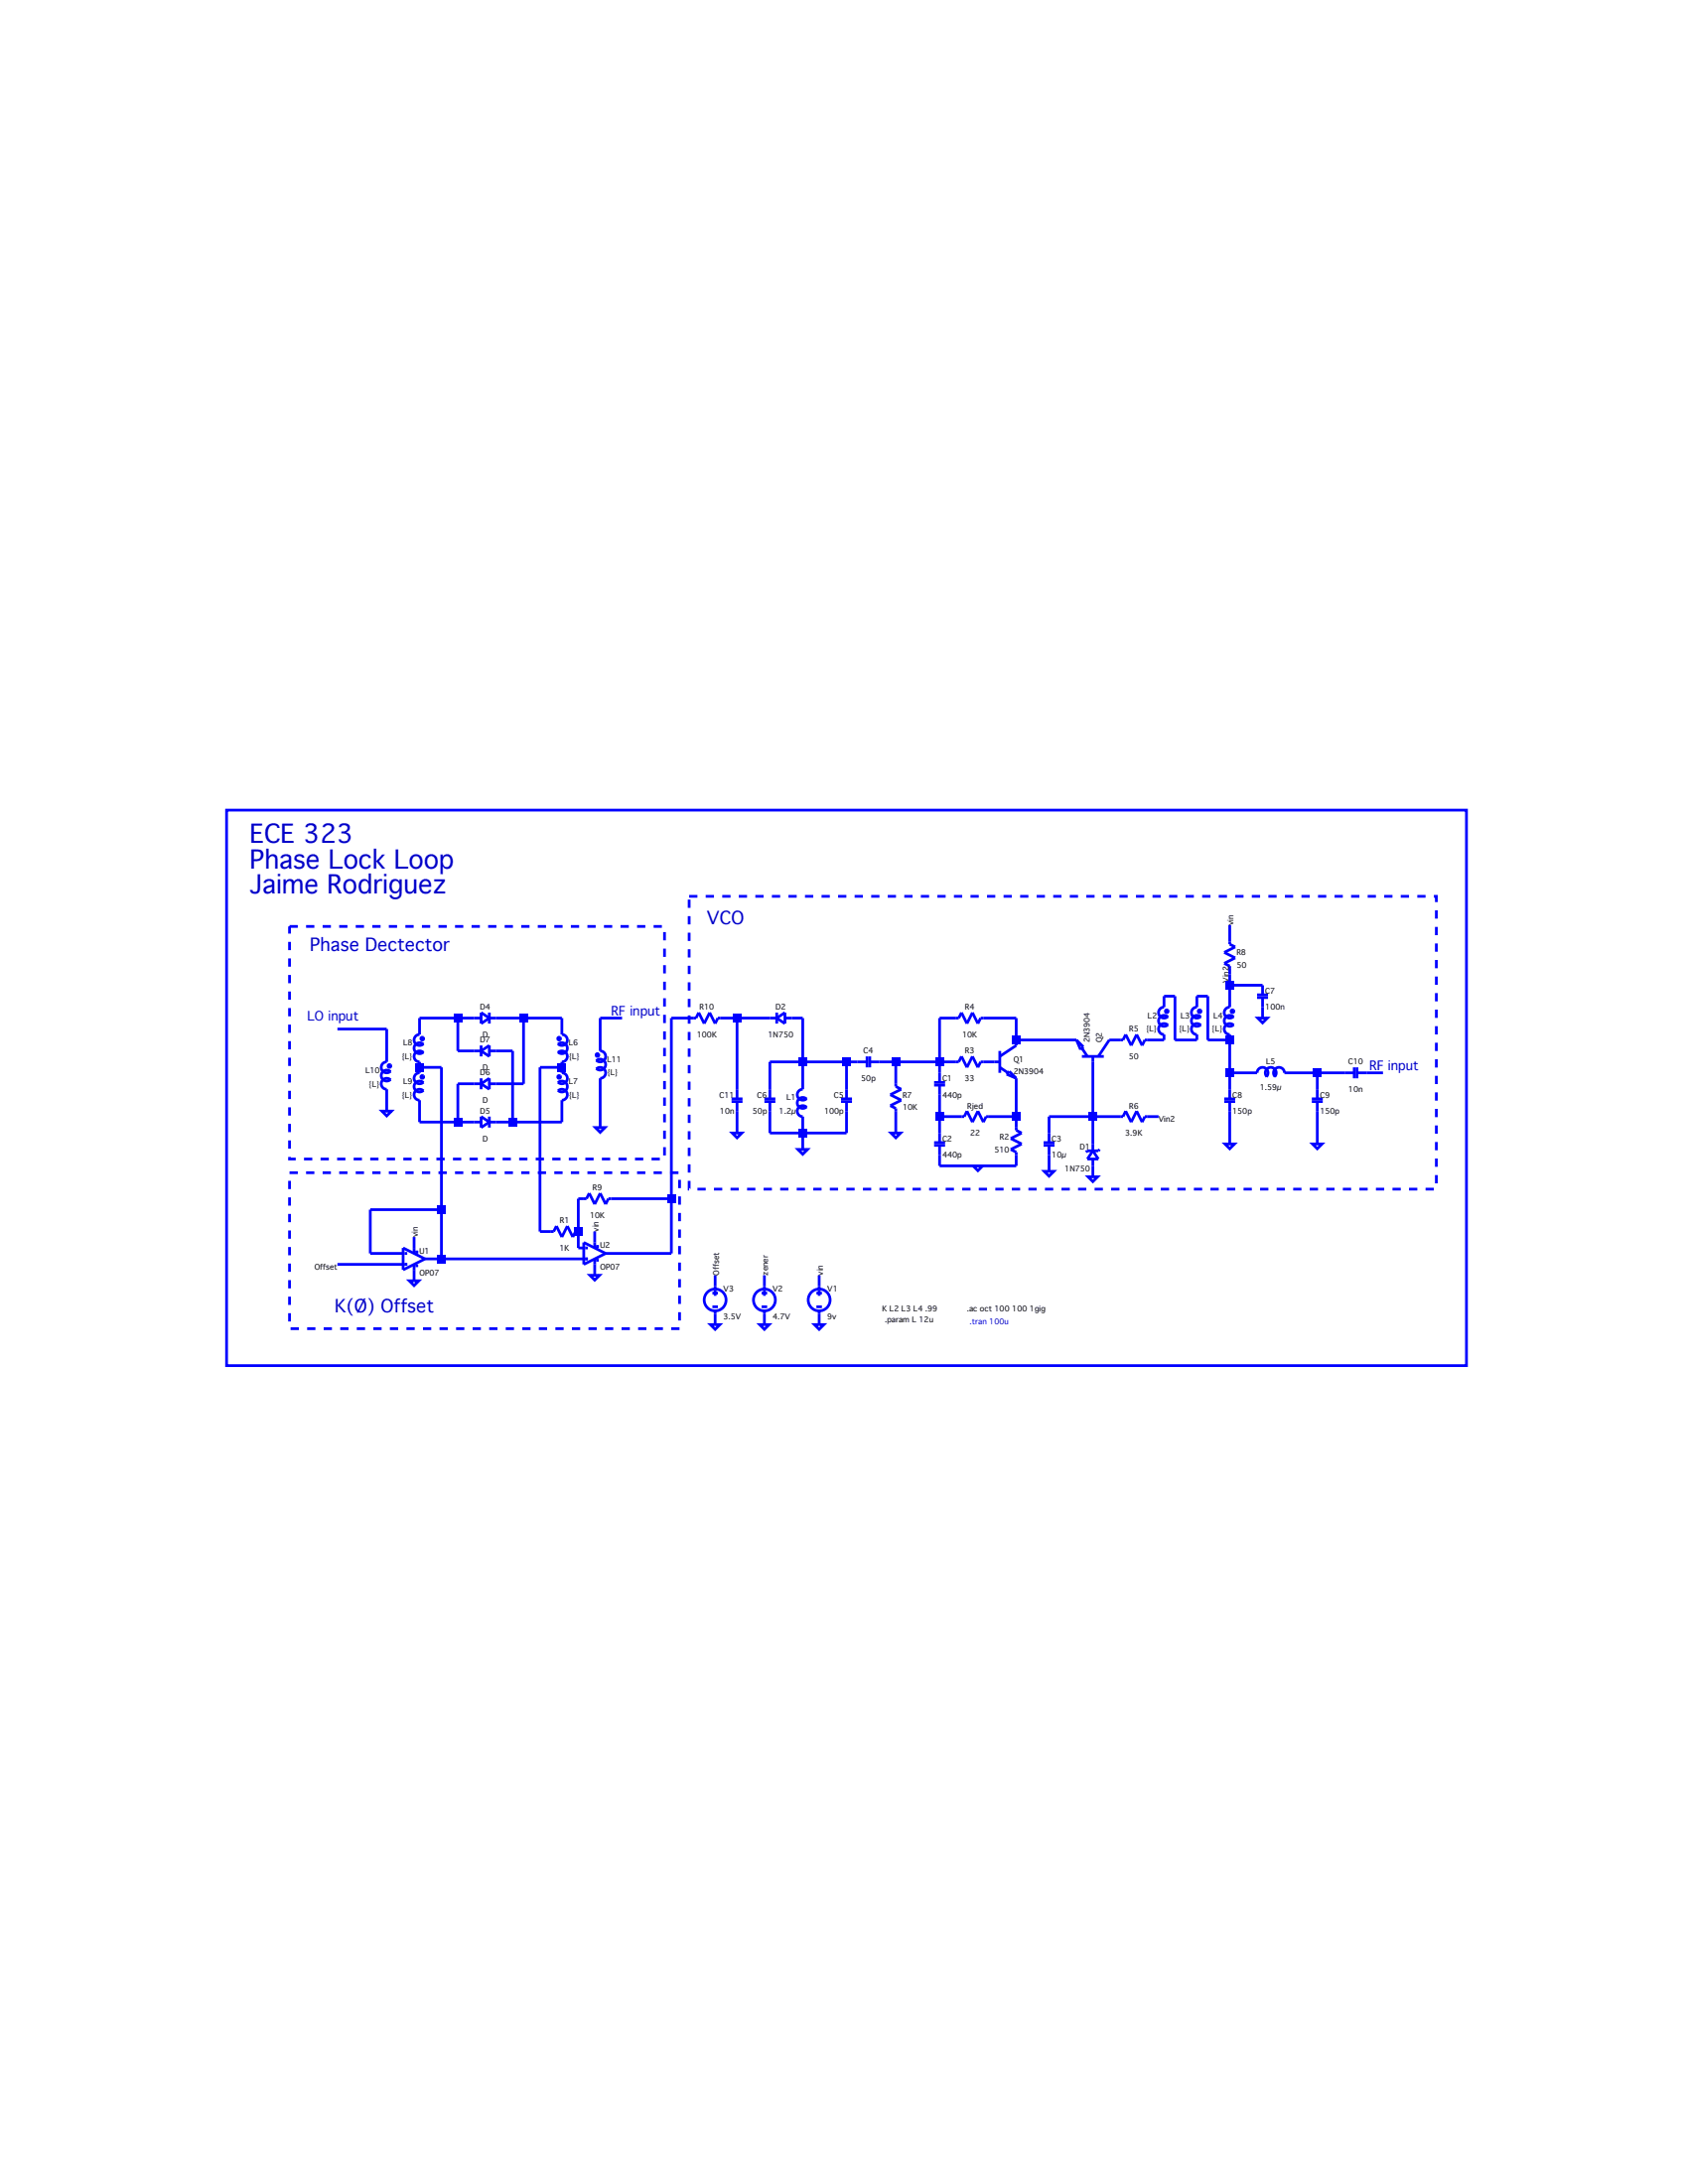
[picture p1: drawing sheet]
<svg xmlns="http://www.w3.org/2000/svg" width="216mm" height="279mm" viewBox="0 0 216 279" stroke-linecap="round" stroke-linejoin="round" font-family="sans-serif">
<path d="M37 118.5h48v29.8h-48zM88.1 114.7h95.6v37.4h-95.6zM37 150h49.9v20h-49.9z" fill="none" stroke="#00f" stroke-width=".35" stroke-dasharray="1.1 1.1" stroke-linecap="butt"/>
<g fill="none" stroke="#00f" stroke-width=".35">
<path d="M29 103.6h158.6v71.1h-158.6zM157.3 118.3v2.5l.7 .3-1.4 .7 1.4 .7-1.4 .7 .7 .4v5.2a.7 .7 0 0 0-.7 1 .7 .7 0 0 0 1.2 .2M43.2 131.6h6.3v4.2a.7 .7 0 0 0-.7 1 .7 .7 0 0 0 1.2 .2M50 137.1a.7 .7 0 0 0-1 0 .7 .7 0 0 0 0 1 .7 .7 0 0 0 1 0M50 138.2a.7 .7 0 0 0-1.2 .2 .7 .7 0 0 0 .7 .9v2.8M53.7 136.5h2.8v24.6M54.2 133.6a.7 .7 0 0 0-1 0 .7 .7 0 0 0 0 1 .7 .7 0 0 0 1 0M54.2 134.7a.7 .7 0 0 0-1.2 .2 .7 .7 0 0 0 .7 .9v1.4a.7 .7 0 0 0-.7 1 .7 .7 0 0 0 1.2 .2M54.2 138.5a.7 .7 0 0 0-1 0 .7 .7 0 0 0 0 1 .7 .7 0 0 0 1 0M54.2 139.6a.7 .7 0 0 0-1.2 .2 .7 .7 0 0 0 .7 .9v2.8h7.8M58.6 130.2v4.2h2.9M61.5 130.2h-7.8v2.1a.7 .7 0 0 0-.7 1 .7 .7 0 0 0 1.2 .2"/>
<path d="M61.5 134.4l1.1-.7v1.4zM61.5 138.6l1.1-.7v1.4zM61.5 129.5l1.1 .7-1.1 .7zM61.5 133.7v1.4M61.5 137.9v1.4M61.5 138.6h-2.9v4.9M62.6 130.2h9.3v2.1a.7 .7 0 0 1 .6 1 .7 .7 0 0 1-1.1 .2M62.6 129.5v1.4M62.6 134.4h3v9.1M67 130.2v8.4h-4.4M71.4 133.6a.7 .7 0 0 1 1 0 .7 .7 0 0 1 0 1 .7 .7 0 0 1-1 0M71.4 134.7a.7 .7 0 0 1 1.1 .2 .7 .7 0 0 1-.6 .9v1.4a.7 .7 0 0 1 .6 1 .7 .7 0 0 1-1.1 .2"/>
<path d="M71.4 138.5a.7 .7 0 0 1 1 0 .7 .7 0 0 1 0 1 .7 .7 0 0 1-1 0M71.4 139.6a.7 .7 0 0 1 1.1 .2 .7 .7 0 0 1-.6 .9v2.8h-9.3M71.9 136.5h-2.8v21.1h1.7l.4-.7 .7 1.4 .7-1.4 .7 1.4 .3-.7h.4M76.3 135.7a.7 .7 0 0 1 1 0 .7 .7 0 0 1 0 1 .7 .7 0 0 1-1 0M76.3 136.8a.7 .7 0 0 1 1.1 .2 .7 .7 0 0 1-.6 .9v6.3M79.6 130.2h-2.8v4.2a.7 .7 0 0 1 .6 1 .7 .7 0 0 1-1.1 .2M94.3 130.2v10.4M99.3 130.2h-7.5l-.3 .7-.7-1.4-.7 1.4-.7-1.4-.4 .7h-3.1v30.2h-8.4M99.3 129.5v1.4M99.3 130.2l1.1-.7v1.4zM100.4 130.2h2.3v9.1a.7 .7 0 0 0-.7 1 .7 .7 0 0 0 1.2 .2M108.3 135.8v4.8"/>
<path d="M110.9 135.8h-12.4v4.8M110.9 135.1v1.4M111.2 135.8h11.4l.4-.7 .7 1.4 .7-1.4 .7 1.4 .3-.7h2.5M111.2 135.1v1.4M114.6 135.8v3.2l.7 .3-1.4 .7 1.4 .7-1.4 .7 .7 .4v3.1M119.5 138.5h1.4M119.5 138.8h1.4M120.2 138.8v7.4M127.9 136.5l1 .7M127.9 134.4v2.8M127.9 135.1l2.1-1.4v-3.5h-4.6l-.3 .7-.7-1.4-.7 1.4-.7-1.4-.4 .7h-2.4v8.3M128.8 137.4l.3-.3 .9 .8z"/>
<path d="M130 137.9v6.7l.7 .3-1.4 .7 1.4 .7-1.4 .7 .7 .4v1.7h-9.8v-2.6M130 133h7.7M137.7 133l.9 .9-.4 .4zM138.4 134.1l.7 1M138.4 135.1h2.8M139.8 135.1v12.1M149.4 130.1a.7 .7 0 0 0-1 0 .7 .7 0 0 0 0 1 .7 .7 0 0 0 1 0M149.4 130a.7 .7 0 0 1-1.2-.2 .7 .7 0 0 1 .7-1v-1.4h1.4v5.6h2.8v-.7a.7 .7 0 0 1-.7-.9 .7 .7 0 0 1 1.2-.2M149.4 131.2a.7 .7 0 0 0-1.2 .2 .7 .7 0 0 0 .7 .9v.7h-2.5l-.3 .7-.7-1.4-.7 1.4-.7-1.4-.4 .7h-1.7l-1.4 2.1M153.6 130.1a.7 .7 0 0 0-1 0 .7 .7 0 0 0 0 1 .7 .7 0 0 0 1 0M153.6 130a.7 .7 0 0 1-1.2-.2 .7 .7 0 0 1 .7-1v-1.4h1.4v5.6h2.8M157.3 137.2h3.5a.7 .7 0 0 1 1-.6 .7 .7 0 0 1 .2 1.1"/>
<path d="M157.3 126h4.2v1.3M157.8 130.1a.7 .7 0 0 0-1 0 .7 .7 0 0 0 0 1 .7 .7 0 0 0 1 0M157.8 131.2a.7 .7 0 0 0-1.2 .2 .7 .7 0 0 0 .7 .9v8.3M160.8 127.3h1.4M160.8 127.6h1.4M160.9 130.2h1.2l-.6 .7zM161.5 127.6v2.6M162 137.7a.7 .7 0 0 1 0-.9 .7 .7 0 0 1 1 0 .7 .7 0 0 1 0 .9M168.5 137.2v3.4M173.2 137.2h-8.9a.7 .7 0 0 0-1-.6 .7 .7 0 0 0-.2 1.1M173.2 136.5v1.4M173.6 137.2h3.3"/>
<path d="M173.6 136.5v1.4M48.8 142.1h1.3l-.6 .7zM51.6 159.7l2.8 1.4-2.8 1.4zM53 158.3v2.1M56.5 154.8h-9.1v5.6h4.2M61.5 142.8l1.1 .7-1.1 .7zM62.6 142.8v1.4M74.7 159l2.8 1.4-2.8 1.4zM74.8 159.7h.4M76.1 157.6v2.1M76.2 144.2h1.2l-.6 .7zM76.2 159.5h.4"/>
<path d="M76.4 159.3v.4M85.9 153.4h-8.1l-.3 .7-.7-1.4-.7 1.4-.7-1.4-.4 .7h-1v6.3h.7M93.6 140.9h1.4M93.6 140.6h1.4M93.7 144.9h1.2l-.6 .7zM94.3 140.9v4M97.8 140.9h1.4M97.8 140.6h1.4M98.5 140.9v4h9.8v-4M102.1 147h1.2l-.6 .7zM103.2 140.6a.7 .7 0 0 0-1 0 .7 .7 0 0 0 0 1 .7 .7 0 0 0 1 0M103.2 141.7a.7 .7 0 0 0-1.2 .2 .7 .7 0 0 0 .7 .9v4.2"/>
<path d="M107.6 140.9h1.4M107.6 140.6h1.4M114 144.9h1.2l-.6 .7zM119.5 146.2h1.4M119.5 146.5h1.4M120.2 142.8h3.1l.4-.7 .7 1.4 .7-1.4 .7 1.4 .3-.7h3.9M124.5 149.1h1.2l-.6 .7zM133.5 146.2h1.4M133.5 146.5h1.4M133.6 149.9h1.2l-.6 .6zM134.2 146.5v3.4M139.2 150.6h1.2l-.6 .6z"/>
<path d="M139.8 148.3v2.3M139.8 147.2l.7 1.1h-1.4zM140.7 147l-.2 .2h-1.4l-.2 .2M148.2 142.8h-1.8l-.3 .7-.7-1.4-.7 1.4-.7-1.4-.4 .7h-9.4v3.4M156.6 140.9h1.4M156.6 140.6h1.4M156.7 146.3h1.2l-.6 .7zM157.3 140.9v5.4M167.8 140.9h1.4M167.8 140.6h1.4M167.9 146.3h1.2l-.6 .7zM168.5 140.9v5.4"/>
<path d="M43.2 161.8h8.4M51.7 160.4h.4M51.7 161.8h.4M51.9 161.6v.3M52.3 163.9h1.3l-.6 .6zM53 161.8v2.1M53.1 160.2h.4M53.1 161.9h.4M53.3 160v.4M54.4 161.1h20.3M74.8 161.1h.4M75 160.9v.3"/>
<path d="M75.5 163.2h1.2l-.6 .6zM76.1 161.1v2.1M76.2 161.2h.4M90.9 169.5h1.2l-.6 .6zM91.1 165.4h.7M91.1 167.2h.7M91.5 163.2v1.7M91.5 165.1v.7M91.5 167.7v1.8M97.2 169.5h1.2l-.6 .6zM97.4 165.4h.7M97.4 167.2h.7"/>
<path d="M97.8 163.2v1.7M97.8 165.1v.7M97.8 167.7v1.8M104.2 169.5h1.2l-.6 .6zM104.4 165.4h.7M104.4 167.2h.7M104.8 163.2v1.7M104.8 165.1v.7M104.8 167.7v1.8"/>
<circle cx="49.8" cy="136.4" r=".18"/>
<circle cx="54" cy="137.8" r=".18"/>
<circle cx="54" cy="132.9" r=".18"/>
<circle cx="71.5" cy="137.8" r=".18"/>
<circle cx="71.5" cy="132.9" r=".18"/>
<circle cx="76.4" cy="135" r=".18"/>
<circle cx="149.2" cy="129.4" r=".18"/>
<circle cx="153.4" cy="129.4" r=".18"/>
<circle cx="157.6" cy="129.4" r=".18"/>
<circle cx="91.5" cy="166.3" r="1.4"/>
<circle cx="97.8" cy="166.3" r="1.4"/>
<circle cx="104.8" cy="166.3" r="1.4"/>
</g>
<g fill="#00f">
<path d="M53.1 136h1.1v1.1h-1.1z"/>
<path d="M55.9 154.2h1.1v1.1h-1.1z"/>
<path d="M55.9 160.5h1.1v1.1h-1.1z"/>
<path d="M58 129.7h1.1v1.1h-1.1z"/>
<path d="M58 143h1.1v1.1h-1.1z"/>
<path d="M65 143h1.1v1.1h-1.1z"/>
<path d="M66.4 129.7h1.1v1.1h-1.1z"/>
<path d="M71.3 136h1.1v1.1h-1.1z"/>
<path d="M73.4 157h1.1v1.1h-1.1z"/>
<path d="M85.3 152.8h1.1v1.1h-1.1z"/>
<path d="M93.7 129.7h1.1v1.1h-1.1z"/>
<path d="M102.1 135.3h1.1v1.1h-1.1z"/>
<path d="M102.1 144.4h1.1v1.1h-1.1z"/>
<path d="M107.7 135.3h1.1v1.1h-1.1z"/>
<path d="M114 135.3h1.1v1.1h-1.1z"/>
<path d="M119.6 135.3h1.1v1.1h-1.1z"/>
<path d="M119.6 142.3h1.1v1.1h-1.1z"/>
<path d="M129.4 132.5h1.1v1.1h-1.1z"/>
<path d="M129.4 142.3h1.1v1.1h-1.1z"/>
<path d="M139.3 142.3h1v1.1h-1z"/>
<path d="M156.8 125.5h1v1.1h-1z"/>
<path d="M156.8 132.5h1v1.1h-1z"/>
<path d="M156.8 136.7h1v1.1h-1z"/>
<path d="M168 136.7h1v1.1h-1z"/>
</g>
<g font-size="3.2" fill="#0000c8">
<text x="32" y="107.8">ECE 323</text>
<text x="32" y="111.1">Phase Lock Loop</text>
<text x="32" y="114.3">Jaime Rodriguez</text>
</g>
<g font-size="2.2" fill="#0000c8">
<text x="90.4" y="118.2">VCO</text>
<text x="39.7" y="121.7">Phase Dectector</text>
<text x="42.8" y="167.9">K(O) Offset</text>
<text x="45.6" y="167.9">/</text>
</g>
<g font-size="1.6" fill="#0000c8">
<text x="39.3" y="130.6">LO input</text>
<text x="78.2" y="129.9">RF input</text>
<text x="175.1" y="136.9">RF input</text>
</g>
<g font-size="1">
<text x="157.8" y="118.3" transform="rotate(-90 157.8 118.3)">vin</text>
<text x="157.2" y="125.7" transform="rotate(-90 157.2 125.7)">Vin2</text>
<text x="158.2" y="122.2">R8</text>
<text x="158.2" y="123.8">50</text>
<text x="61.4" y="129.2">D4</text>
<text x="89.5" y="129.2">R10</text>
<text x="99.2" y="129.2">D2</text>
<text x="123.4" y="129.2">R4</text>
<text x="144.4" y="132">R5</text>
<text x="146.8" y="130.3">L2</text>
<text x="151" y="130.3">L3</text>
<text x="155.2" y="130.3">L4</text>
<text x="161.8" y="127.1">C7</text>
<text x="161.8" y="129.2">100n</text>
<text x="46.7" y="137.3">L10</text>
<text x="51.4" y="135.5">{L}</text>
<text x="51.6" y="133.8">L8</text>
<text x="61.4" y="137.6">D6</text>
<text x="61.4" y="133.4">D7</text>
<text x="61.7" y="132.7">D</text>
<text x="61.7" y="136.9">D</text>
<text x="72.7" y="133.8">L6</text>
<text x="72.7" y="135.5">{L}</text>
<text x="77.6" y="135.9">L11</text>
<text x="77.6" y="137.6">{L}</text>
<text x="89.1" y="132.7">100K</text>
<text x="98.2" y="132.7">1N750</text>
<text x="110.4" y="134.8">C4</text>
<text x="123.1" y="132.7">10K</text>
<text x="123.4" y="134.8">R3</text>
<text x="129.6" y="135.9">Q1</text>
<text x="129.6" y="137.4">2N3904</text>
<text x="139.4" y="133.4" transform="rotate(-90 139.4 133.4)">2N3904</text>
<text x="141" y="133.4" transform="rotate(-90 141 133.4)">Q2</text>
<text x="144.4" y="135.5">50</text>
<text x="146.6" y="132">{L}</text>
<text x="150.8" y="132">{L}</text>
<text x="155" y="132">{L}</text>
<text x="161.9" y="136.2">L5</text>
<text x="172.4" y="136.2">C10</text>
<text x="47.2" y="139">{L}</text>
<text x="51.4" y="140.4">{L}</text>
<text x="51.6" y="138.7">L9</text>
<text x="61.4" y="142.5">D5</text>
<text x="61.7" y="141.1">D</text>
<text x="72.7" y="138.7">L7</text>
<text x="72.7" y="140.4">{L}</text>
<text x="92" y="140.4">C11</text>
<text x="92.1" y="142.5">10n</text>
<text x="96.3" y="142.5">50p</text>
<text x="96.9" y="140.4">C6</text>
<text x="99.7" y="142.5">1.2µ</text>
<text x="100.6" y="140.8">L1</text>
<text x="105.4" y="142.5">100p</text>
<text x="106.7" y="140.4">C5</text>
<text x="110.1" y="138.3">50p</text>
<text x="115.4" y="140.4">R7</text>
<text x="115.4" y="142">10K</text>
<text x="120.5" y="138.3">C1</text>
<text x="120.5" y="140.4">440p</text>
<text x="123.4" y="138.3">33</text>
<text x="123.7" y="141.8">Rjed</text>
<text x="144.4" y="141.8">R6</text>
<text x="148.2" y="143.6">Vin2</text>
<text x="157.6" y="140.4">C8</text>
<text x="157.6" y="142.5">150p</text>
<text x="161.1" y="139.5">1.59µ</text>
<text x="168.8" y="140.4">C9</text>
<text x="168.8" y="142.5">150p</text>
<text x="172.5" y="139.7">10n</text>
<text x="61.7" y="146">D</text>
<text x="120.5" y="146">C2</text>
<text x="120.5" y="148.1">440p</text>
<text x="124.1" y="145.3">22</text>
<text x="127.2" y="147.4">510</text>
<text x="127.9" y="145.8">R2</text>
<text x="134.5" y="146">C3</text>
<text x="134.5" y="148.1">10µ</text>
<text x="136.2" y="149.9">1N750</text>
<text x="138.1" y="147.1">D1</text>
<text x="143.9" y="145.3">3.9K</text>
<text x="75.5" y="155.8">10K</text>
<text x="75.8" y="152.3">R9</text>
<text x="53.4" y="158.3" transform="rotate(-90 53.4 158.3)">vin</text>
<text x="53.7" y="160.4">U1</text>
<text x="71.6" y="160">1K</text>
<text x="71.6" y="156.5">R1</text>
<text x="76.5" y="157.6" transform="rotate(-90 76.5 157.6)">vin</text>
<text x="76.8" y="159.7">U2</text>
<text x="40.2" y="162.5">Offset</text>
<text x="53.7" y="163.2">OP07</text>
<text x="76.8" y="162.5">OP07</text>
<text x="92" y="163.2" transform="rotate(-90 92 163.2)">Offset</text>
<text x="92.5" y="165.3">V3</text>
<text x="98.3" y="163.2" transform="rotate(-90 98.3 163.2)">zener</text>
<text x="98.8" y="165.3">V2</text>
<text x="105.3" y="163.2" transform="rotate(-90 105.3 163.2)">vin</text>
<text x="105.8" y="165.3">V1</text>
<text x="112.8" y="167.7">K L2 L3 L4 .99</text>
<text x="123.7" y="167.7">.ac oct 100 100 1gig</text>
<text x="92.5" y="168.8">3.5V</text>
<text x="98.8" y="168.8">4.7V</text>
<text x="105.8" y="168.8">9v</text>
<text x="113.2" y="169.1">.param L 12u</text>
</g>
<text font-size="1" fill="#0000c8" x="124" y="169.5">.tran 100u</text>
</svg>
